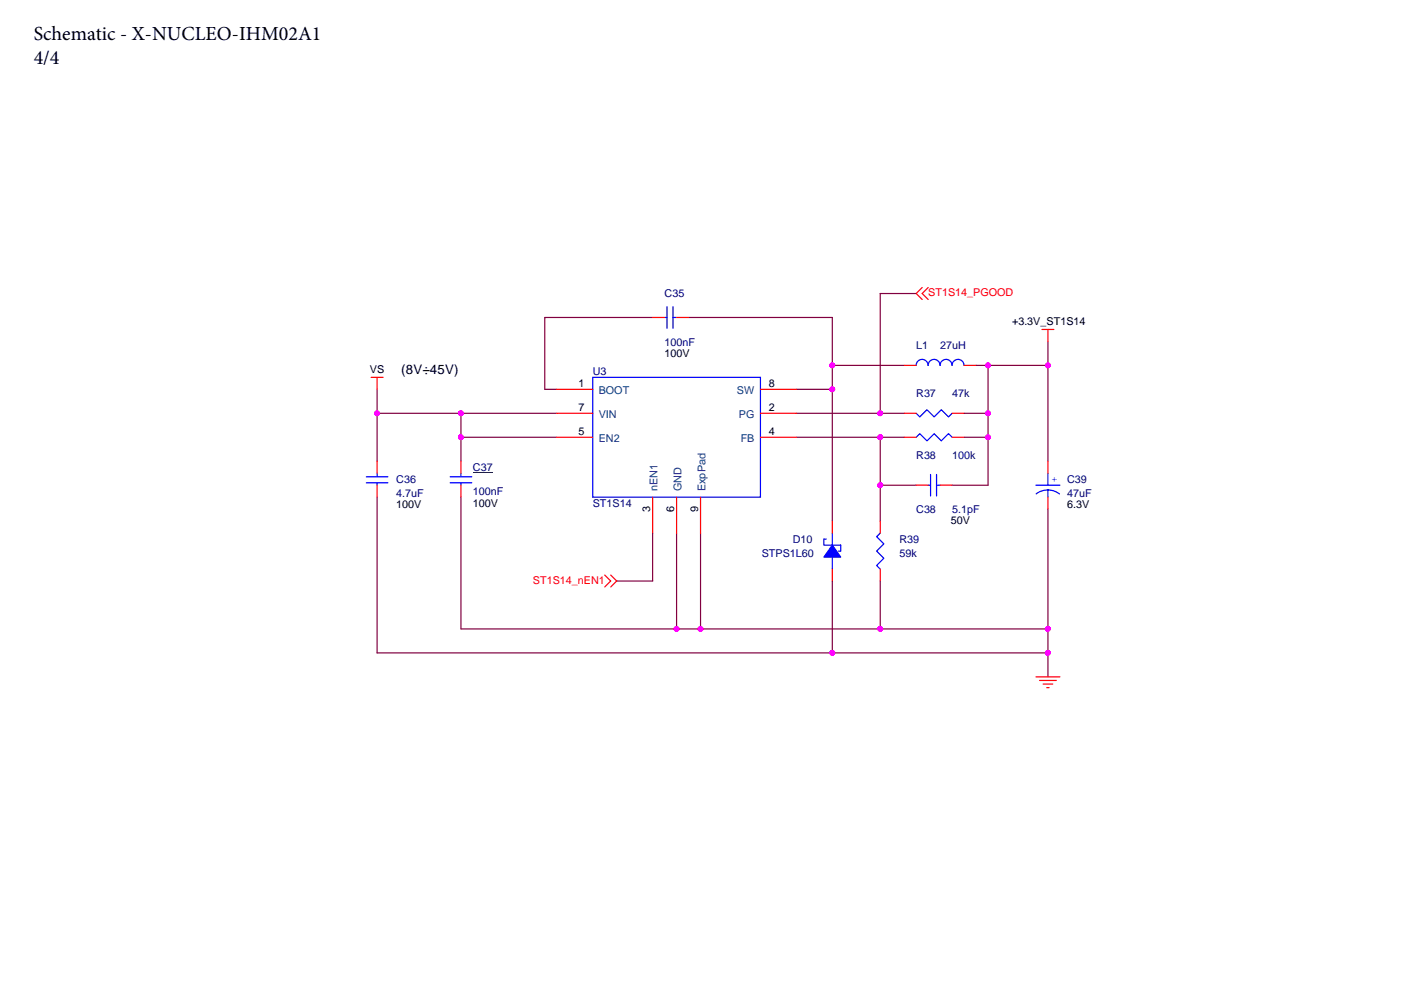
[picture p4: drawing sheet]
<svg xmlns="http://www.w3.org/2000/svg" width="297mm" height="210mm" viewBox="0 0 297 210" stroke-linecap="round" stroke-linejoin="round" font-family="sans-serif">
<path d="M138.4 67.3h-22.9v15.3M146 67.3h30.5v10.2" fill="none" stroke="#800040" stroke-width=".25"/>
<circle cx="176.5" cy="77.5" r=".5" fill="#f0f"/>
<circle cx="176.5" cy="77.5" r=".5" fill="none" stroke="#f0f" stroke-width=".25"/>
<path d="M80 82.6v15.2M115.5 82.6h2.5M168.8 82.6h7.7" fill="none" stroke="#800040" stroke-width=".25"/>
<circle cx="79.9" cy="87.6" r=".5" fill="#f0f"/>
<circle cx="79.9" cy="87.6" r=".5" fill="none" stroke="#f0f" stroke-width=".25"/>
<path d="M80 87.6h17.7M97.7 87.6h20.3M97.7 87.6v10.2M80 105.4v33" fill="none" stroke="#800040" stroke-width=".25"/>
<circle cx="97.7" cy="87.6" r=".5" fill="#f0f"/>
<circle cx="97.7" cy="87.6" r=".5" fill="none" stroke="#f0f" stroke-width=".25"/>
<path d="M97.7 105.4v27.9h45.7v-20.3" fill="none" stroke="#800040" stroke-width=".25"/>
<circle cx="143.4" cy="133.3" r=".5" fill="#f0f"/>
<circle cx="143.4" cy="133.3" r=".5" fill="none" stroke="#f0f" stroke-width=".25"/>
<path d="M148.5 113v20.3" fill="none" stroke="#800040" stroke-width=".25"/>
<circle cx="148.5" cy="133.3" r=".5" fill="#f0f"/>
<circle cx="148.5" cy="133.3" r=".5" fill="none" stroke="#f0f" stroke-width=".25"/>
<path d="M80 138.4h96.5M143.4 133.3h5.1" fill="none" stroke="#800040" stroke-width=".25"/>
<circle cx="176.5" cy="138.4" r=".5" fill="#f0f"/>
<circle cx="176.5" cy="138.4" r=".5" fill="none" stroke="#f0f" stroke-width=".25"/>
<path d="M176.5 77.5v5.1M168.8 87.6h17.8M168.8 92.7h17.8M176.5 123.2v15.2" fill="none" stroke="#800040" stroke-width=".25"/>
<circle cx="186.6" cy="92.7" r=".5" fill="#f0f"/>
<circle cx="186.6" cy="92.7" r=".5" fill="none" stroke="#f0f" stroke-width=".25"/>
<path d="M176.5 77.5h15.2M186.6 62.2v25.4M206.9 77.5h2.6" fill="none" stroke="#800040" stroke-width=".25"/>
<circle cx="186.6" cy="87.6" r=".5" fill="#f0f"/>
<circle cx="186.6" cy="87.6" r=".5" fill="none" stroke="#f0f" stroke-width=".25"/>
<path d="M176.5 82.6v27.9" fill="none" stroke="#800040" stroke-width=".25"/>
<circle cx="176.5" cy="82.5" r=".5" fill="#f0f"/>
<circle cx="176.5" cy="82.5" r=".5" fill="none" stroke="#f0f" stroke-width=".25"/>
<path d="M186.6 87.6h5.1M186.6 92.7v10.2" fill="none" stroke="#800040" stroke-width=".25"/>
<circle cx="186.6" cy="102.9" r=".5" fill="#f0f"/>
<circle cx="186.6" cy="102.9" r=".5" fill="none" stroke="#f0f" stroke-width=".25"/>
<path d="M186.6 92.7h5.1M204.4 87.6h5.1v5.1M204.4 92.7h5.1M209.5 92.7v10.2h-7.6M194.2 102.9h-7.6v7.6" fill="none" stroke="#800040" stroke-width=".25"/>
<circle cx="209.5" cy="92.7" r=".5" fill="#f0f"/>
<circle cx="209.5" cy="92.7" r=".5" fill="none" stroke="#f0f" stroke-width=".25"/>
<path d="M209.5 77.5v10.1" fill="none" stroke="#800040" stroke-width=".25"/>
<circle cx="209.5" cy="87.6" r=".5" fill="#f0f"/>
<circle cx="209.5" cy="87.6" r=".5" fill="none" stroke="#f0f" stroke-width=".25"/>
<path d="M209.5 77.5h12.7" fill="none" stroke="#800040" stroke-width=".25"/>
<circle cx="209.5" cy="77.5" r=".5" fill="#f0f"/>
<circle cx="209.5" cy="77.5" r=".5" fill="none" stroke="#f0f" stroke-width=".25"/>
<path d="M186.6 123.2v10.1h-38.1" fill="none" stroke="#800040" stroke-width=".25"/>
<circle cx="186.6" cy="133.3" r=".5" fill="#f0f"/>
<circle cx="186.6" cy="133.3" r=".5" fill="none" stroke="#f0f" stroke-width=".25"/>
<path d="M222.2 77.5v20.3M222.2 108v25.3" fill="none" stroke="#800040" stroke-width=".25"/>
<circle cx="222.2" cy="133.3" r=".5" fill="#f0f"/>
<circle cx="222.2" cy="133.3" r=".5" fill="none" stroke="#f0f" stroke-width=".25"/>
<path d="M176.5 138.4h45.7M186.6 133.3h35.6" fill="none" stroke="#800040" stroke-width=".25"/>
<circle cx="222.2" cy="138.4" r=".5" fill="#f0f"/>
<circle cx="222.2" cy="138.4" r=".5" fill="none" stroke="#f0f" stroke-width=".25"/>
<path d="M222.2 72.4v5.1M222.2 133.3v10.2" fill="none" stroke="#800040" stroke-width=".25"/>
<circle cx="222.2" cy="77.5" r=".5" fill="#f0f"/>
<circle cx="222.2" cy="77.5" r=".5" fill="none" stroke="#f0f" stroke-width=".25"/>
<path d="M97.7 92.7h20.3M138.4 113v10.2h-7.7" fill="none" stroke="#800040" stroke-width=".25"/>
<circle cx="97.7" cy="92.7" r=".5" fill="#f0f"/>
<circle cx="97.7" cy="92.7" r=".5" fill="none" stroke="#f0f" stroke-width=".25"/>
<path d="M186.6 62.2h7.6" fill="none" stroke="#800040" stroke-width=".25"/>
<g fill="none" stroke="#f00" stroke-width=".25">
<path d="M138.4 67.3h2.5M143.4 67.3h2.6M191.7 77.5h2.5M195.5 61l-1.3 1.2 1.3 1.3M196.8 61l-1.3 1.2 1.3 1.3M204.4 77.5h2.5M220.9 69.9h2.6M222.2 69.9v2.5M78.7 80h2.5M80 80v2.6M97.7 97.8v2.5M118 82.6h7.7"/>
<path d="M118 92.7h7.7M118 87.6h7.7M161.2 87.6h7.6M161.2 92.7h7.6M161.2 82.6h7.6M191.7 92.7h2.5M191.7 87.6h2.5M201.9 92.7h2.5M201.9 87.6h2.5M222.2 97.8v2.5M97.7 102.9v2.5M138.4 105.4v7.6"/>
<path d="M143.4 105.4v7.6M148.5 105.4v7.6M186.6 110.5v2.5M194.2 102.9h2.6M199.3 102.9h2.6M222.2 105.4v2.6M128.2 121.9l1.3 1.3-1.3 1.3M129.5 121.9l1.2 1.3-1.2 1.3M186.6 120.6v2.6M219.6 143.5h5.1M220.4 144.3h3.6M221.2 145h2"/>
<path d="M221.9 145.8h.5"/>
</g>
<g fill="none" stroke="#00f" stroke-width=".25">
<path d="M140.9 67.3h.5M141.4 65v4.6M142.7 67.3h.7M142.7 65v4.6M196.8 77.5a1.26 1.26 0 0 0-1.3-1.3 1.26 1.26 0 0 0-1.3 1.3M199.3 77.5a1.26 1.26 0 0 0-1.3-1.3 1.26 1.26 0 0 0-1.2 1.3M204.4 77.5a1.27 1.27 0 0 0-1.3-1.3 1.27 1.27 0 0 0-1.3 1.3 1.26 1.26 0 0 0-1.2-1.3 1.26 1.26 0 0 0-1.3 1.3M125.7 80h35.5v25.4h-35.5zM194.2 92.7l.8-.8 1.5 1.6 1.6-1.6 1.5 1.6 1.5-1.6 .8 .8M194.2 87.6l.8 .8 1.5-1.5 1.6 1.5 1.5-1.5 1.5 1.5 .8-.8M95.4 101.1h4.6M95.4 102.4h4.6"/>
<path d="M97.7 102.4v.5M97.7 100.3v.8M174.7 114.3v1.3h3.5v1.2M176.5 118.1v2.5M176.5 113v2.6M186.6 113l-.7 .8 1.5 1.5-1.5 1.5 1.5 1.6-1.5 1.5 .7 .7M196.8 102.9h.5M197.3 100.6v4.6M198.6 102.9h.7M198.6 100.6v4.6M219.6 102.9h5.1M219.7 104.7l1.4-.7 1.1-.1 1.5 .3 .9 .5"/>
<path d="M222.2 103.9v1.5M222.2 100.3v2.6"/>
</g>
<path d="M100.3 100.2h4.2" fill="none" stroke="#000080" stroke-width=".21"/>
<path d="M176.5 115.6l1.7 2.5h-3.5z" fill-rule="evenodd" fill="#00f"/>
<path d="M77.7 101.1h4.5M77.7 102.4h4.5M80 102.4v.5M80 100.3v.8M174.7 114.3h.5M176.5 115.6l1.7 2.5h-3.5zM177.7 116.8h.5" fill="none" stroke="#00f" stroke-width=".25"/>
<path d="M80 97.8v2.5M80 102.9v2.5M176.5 110.5v2.5M176.5 120.6v2.6" fill="none" stroke="#f00" stroke-width=".25"/>
<circle cx="176.5" cy="77.5" r=".5" fill="#f0f"/>
<circle cx="176.5" cy="77.5" r=".5" fill="none" stroke="#f0f" stroke-width=".25"/>
<circle cx="79.9" cy="87.6" r=".5" fill="#f0f"/>
<circle cx="79.9" cy="87.6" r=".5" fill="none" stroke="#f0f" stroke-width=".25"/>
<circle cx="97.7" cy="87.6" r=".5" fill="#f0f"/>
<circle cx="97.7" cy="87.6" r=".5" fill="none" stroke="#f0f" stroke-width=".25"/>
<circle cx="143.4" cy="133.3" r=".5" fill="#f0f"/>
<circle cx="143.4" cy="133.3" r=".5" fill="none" stroke="#f0f" stroke-width=".25"/>
<circle cx="148.5" cy="133.3" r=".5" fill="#f0f"/>
<circle cx="148.5" cy="133.3" r=".5" fill="none" stroke="#f0f" stroke-width=".25"/>
<circle cx="176.5" cy="138.4" r=".5" fill="#f0f"/>
<circle cx="176.5" cy="138.4" r=".5" fill="none" stroke="#f0f" stroke-width=".25"/>
<circle cx="186.6" cy="92.7" r=".5" fill="#f0f"/>
<circle cx="186.6" cy="92.7" r=".5" fill="none" stroke="#f0f" stroke-width=".25"/>
<circle cx="186.6" cy="87.6" r=".5" fill="#f0f"/>
<circle cx="186.6" cy="87.6" r=".5" fill="none" stroke="#f0f" stroke-width=".25"/>
<circle cx="176.5" cy="82.5" r=".5" fill="#f0f"/>
<circle cx="176.5" cy="82.5" r=".5" fill="none" stroke="#f0f" stroke-width=".25"/>
<circle cx="186.6" cy="102.9" r=".5" fill="#f0f"/>
<circle cx="186.6" cy="102.9" r=".5" fill="none" stroke="#f0f" stroke-width=".25"/>
<circle cx="209.5" cy="92.7" r=".5" fill="#f0f"/>
<circle cx="209.5" cy="92.7" r=".5" fill="none" stroke="#f0f" stroke-width=".25"/>
<circle cx="209.5" cy="87.6" r=".5" fill="#f0f"/>
<circle cx="209.5" cy="87.6" r=".5" fill="none" stroke="#f0f" stroke-width=".25"/>
<circle cx="209.5" cy="77.5" r=".5" fill="#f0f"/>
<circle cx="209.5" cy="77.5" r=".5" fill="none" stroke="#f0f" stroke-width=".25"/>
<circle cx="186.6" cy="133.3" r=".5" fill="#f0f"/>
<circle cx="186.6" cy="133.3" r=".5" fill="none" stroke="#f0f" stroke-width=".25"/>
<circle cx="222.2" cy="133.3" r=".5" fill="#f0f"/>
<circle cx="222.2" cy="133.3" r=".5" fill="none" stroke="#f0f" stroke-width=".25"/>
<circle cx="222.2" cy="138.4" r=".5" fill="#f0f"/>
<circle cx="222.2" cy="138.4" r=".5" fill="none" stroke="#f0f" stroke-width=".25"/>
<circle cx="222.2" cy="77.5" r=".5" fill="#f0f"/>
<circle cx="222.2" cy="77.5" r=".5" fill="none" stroke="#f0f" stroke-width=".25"/>
<circle cx="97.7" cy="92.7" r=".5" fill="#f0f"/>
<circle cx="97.7" cy="92.7" r=".5" fill="none" stroke="#f0f" stroke-width=".25"/>
<g font-size="4.2">
<text x="7.1" y="8.5">Schematic - X-NUCLEO-IHM02A1</text>
<text x="7.1" y="13.6">4/4</text>
</g>
<text font-size="2.8" x="85" y="79.2">(8V÷45V)</text>
<g font-size="2.3" fill="#000080">
<text x="140.9" y="63">C35</text>
<text x="140.9" y="73.4">100nF</text>
<text x="194.3" y="73.9">L1</text>
<text x="199.3" y="73.9">27uH</text>
<text x="125.7" y="79.5">U3</text>
<text x="194.3" y="84.1">R37</text>
<text x="201.9" y="84.1">47k</text>
<text x="100.3" y="99.8">C37</text>
<text x="194.3" y="97.3">R38</text>
<text x="201.9" y="97.3">100k</text>
<text x="84" y="102.4">C36</text>
<text x="84" y="105.4">4.7uF</text>
<text x="100.3" y="104.9">100nF</text>
<text x="125.7" y="107.5">ST1S14</text>
<text x="226.3" y="102.4">C39</text>
<text x="226.3" y="105.4">47uF</text>
<text x="194.3" y="108.7">C38</text>
<text x="201.9" y="108.7">5.1pF</text>
<text x="161.5" y="118.1">STPS1L60</text>
<text x="168.1" y="115.1">D10</text>
<text x="190.7" y="115.1">R39</text>
<text x="190.7" y="118.1">59k</text>
</g>
<g font-size="2.3" fill="#f00">
<text x="196.8" y="62.8">ST1S14_PGOOD</text>
<text x="113" y="123.7">ST1S14_nEN1</text>
</g>
<g font-size="2.3">
<text x="214.6" y="68.9">+3.3V_ST1S14</text>
<text x="140.9" y="75.7">100V</text>
<text x="78.4" y="79">VS</text>
<text x="122.6" y="82">1</text>
<text x="163" y="82">8</text>
<text x="122.6" y="87.1">7</text>
<text x="163" y="87.1">2</text>
<text x="122.6" y="92.2">5</text>
<text x="163" y="92.2">4</text>
<text x="84" y="107.7">100V</text>
<text x="100.3" y="107.5">100V</text>
<text x="226.3" y="107.7">6.3V</text>
<text x="137.8" y="108.5" transform="rotate(-90 137.8 108.5)">3</text>
<text x="142.9" y="108.5" transform="rotate(-90 142.9 108.5)">6</text>
<text x="148" y="108.5" transform="rotate(-90 148 108.5)">9</text>
<text x="201.6" y="111">50V</text>
</g>
<g font-size="2.3" fill="#004080">
<text x="126.9" y="83.6">BOOT</text>
<text x="156.2" y="83.6">SW</text>
<text x="126.9" y="88.7">VIN</text>
<text x="156.7" y="88.7">PG</text>
<text x="126.9" y="93.8">EN2</text>
<text x="157" y="93.8">FB</text>
<text x="139.4" y="104.1" transform="rotate(-90 139.4 104.1)">nEN1</text>
<text x="144.5" y="104.1" transform="rotate(-90 144.5 104.1)">GND</text>
<text x="149.6" y="104.1" transform="rotate(-90 149.6 104.1)">ExpPad</text>
</g>
<text font-size="2.1" fill="#00f" x="223" y="102.3">+</text>
</svg>
